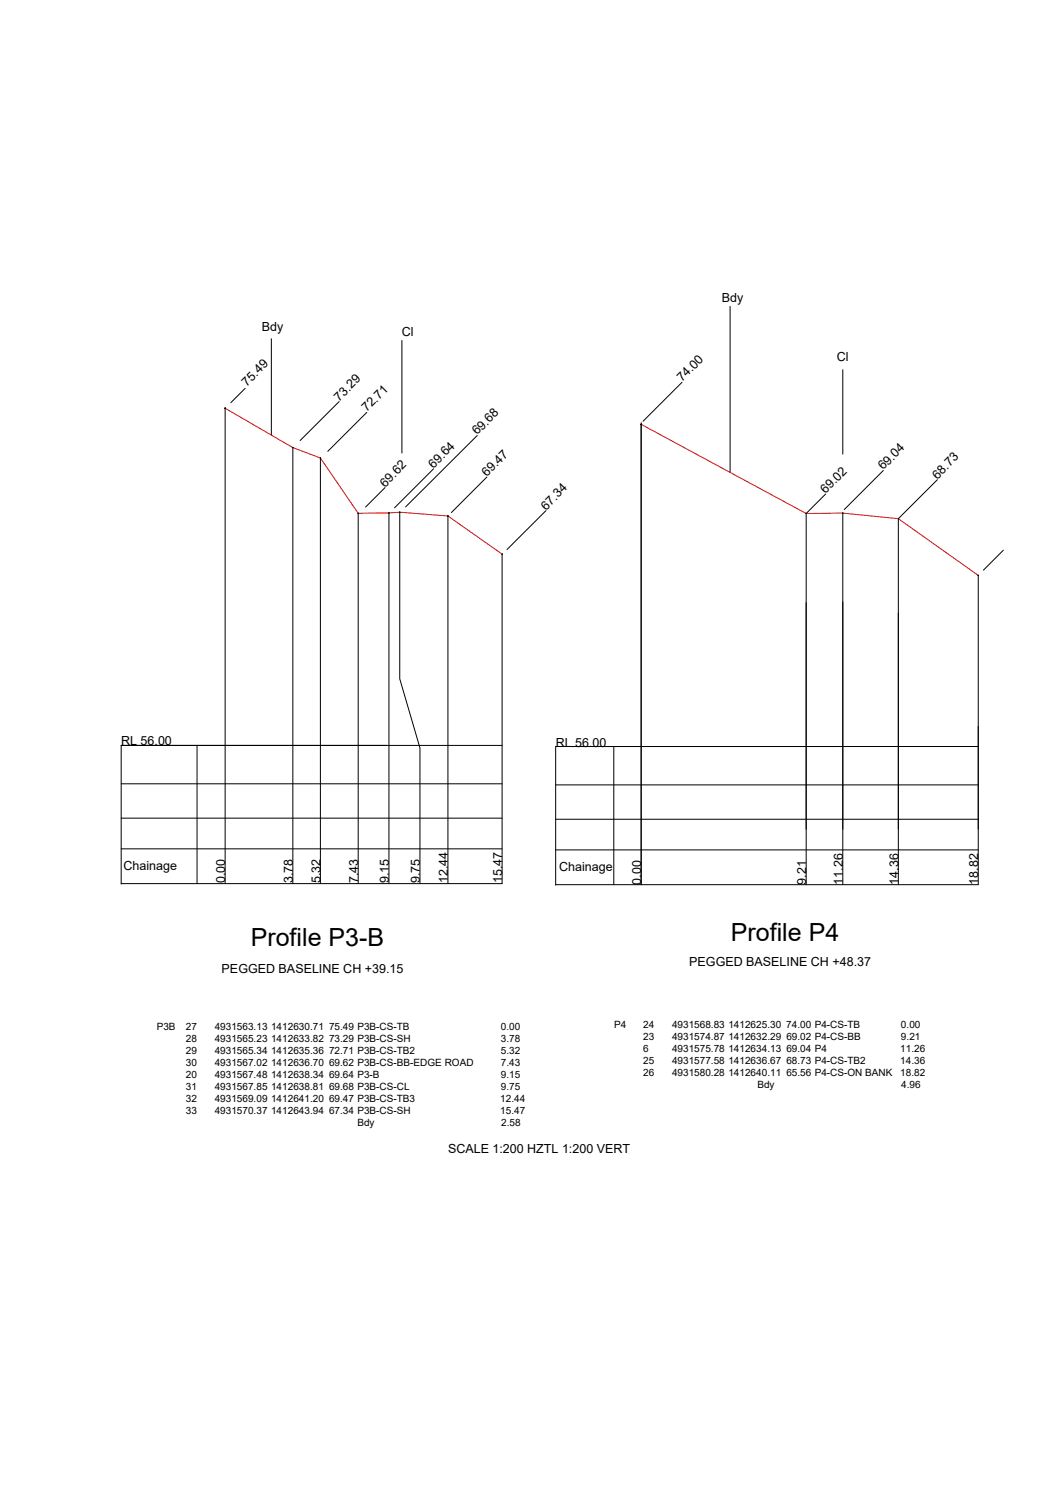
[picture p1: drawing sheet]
<svg xmlns="http://www.w3.org/2000/svg" width="297mm" height="420mm" viewBox="0 0 297 420" stroke-linecap="round" stroke-linejoin="round" font-family="sans-serif">
<!-- layer: 0 -->
<g fill="none" stroke="#000" stroke-width=".28">
<path d="M75.8 94.6v27M112.2 95.1v31.5M203.8 85.6v46.3M62.8 114l.1 .1M62.9 114v132.8M62.9 114l-.1 .1M68.4 108.5l-4 4M94.7 112.2l-10.9 10.9M102.4 115.2l-10.9 10.9M179 118.5v.1M179 118.5v128.6M179 118.1v.4"/>
<path d="M190.4 106.8l-10.9 10.9M235.3 103.3v23.6M81.7 125l.1 .1M81.8 125v121.8M89.4 127.9l.1 .1M89.4 127.9v118.9M89.5 127.9l-.1 .1M107.5 136.2l-5.4 5.5M121 131l-10.9 10.9M133.2 121.6l-20 20M135.9 133.2l-9.9 10M230.5 138l-5.4 5.5"/>
<path d="M246.6 131.4l-10.9 10.9M261.7 134l-10.9 10.9M100 143.4h.1M100 143.4v103.4M108.5 143.3h.1M108.6 143.3v103.5M108.6 143.3h-.1M111.6 143.1v46.5l5.6 19.3v37.9M111.6 143.1h.1M125 144.1l.1 .1M125 144.1v102.7M125.1 144.1l-.1 .1"/>
<path d="M140.1 154.8h.1M140.2 154.8v92h-106.4M152.4 142.6l-10.9 10.9M225 143.4l.1 .1M225.1 143.5v103.6M225.1 143.4l-.1 .1M235.3 143.3v.1M235.3 143.3v103.8M250.8 144.9v102.2M280.1 153.7l-5.6 5.6M273.1 160.7v.1M273.1 160.7v86.4h-118"/>
<path d="M33.8 219h106.4M55 208.2v38.6M140.2 208.2h-106.4v38.8M155.1 219.3h118M171.4 208.5v38.6M273.1 208.5h-118v38.8M33.8 237.1h106.4M33.8 228.6h106.4M155.1 237.4h118M155.1 228.9h118"/>
<circle cx="62.8" cy="114" r=".03"/>
<circle cx="179" cy="118.5" r=".03"/>
<circle cx="81.7" cy="125" r=".03"/>
<circle cx="89.4" cy="127.9" r=".03"/>
<circle cx="100" cy="143.4" r=".03"/>
<circle cx="108.6" cy="143.3" r=".03"/>
<circle cx="111.6" cy="143.1" r=".03"/>
<circle cx="125" cy="144.1" r=".03"/>
<circle cx="140.2" cy="154.8" r=".03"/>
<circle cx="225.1" cy="143.4" r=".03"/>
<circle cx="235.3" cy="143.3" r=".03"/>
<circle cx="250.8" cy="144.9" r=".03"/>
<circle cx="273.1" cy="160.7" r=".03"/>
</g>
<path d="M62.9 114l18.9 11 7.6 2.9 10.6 15.5 11.6-.3 13.4 1 15.2 10.7M179 118.5l46.1 25 10.2-.2 15.5 1.6 22.3 15.8" fill="none" stroke="#f00" stroke-width=".28"/>
<g font-size="7">
<text x="204" y="262.8">Profile P4</text>
<text x="70" y="264.2">Profile P3-B</text>
</g>
<g font-size="3.5">
<text x="201.5" y="84.3">Bdy</text>
<text x="73.1" y="92.5">Bdy</text>
<text x="112.2" y="93.8">Cl</text>
<text x="233.6" y="100.8">Cl</text>
<text x="190.4" y="106.8" transform="rotate(-45 190.4 106.8)">74.00</text>
<text x="68.9" y="108" transform="rotate(-45 68.9 108)">75.49</text>
<text x="94.7" y="112.2" transform="rotate(-45 94.7 112.2)">73.29</text>
<text x="102.4" y="115.2" transform="rotate(-45 102.4 115.2)">72.71</text>
<text x="133.2" y="121.6" transform="rotate(-45 133.2 121.6)">69.68</text>
<text x="121" y="131" transform="rotate(-45 121 131)">69.64</text>
<text x="246.6" y="131.4" transform="rotate(-45 246.6 131.4)">69.04</text>
<text x="107.5" y="136.2" transform="rotate(-45 107.5 136.2)">69.62</text>
<text x="135.9" y="133.2" transform="rotate(-45 135.9 133.2)">69.47</text>
<text x="230.5" y="138" transform="rotate(-45 230.5 138)">69.02</text>
<text x="261.7" y="134" transform="rotate(-45 261.7 134)">68.73</text>
<text x="152.4" y="142.6" transform="rotate(-45 152.4 142.6)">67.34</text>
<text x="33.8" y="208.2">RL 56.00</text>
<text x="155.1" y="208.5">RL 56.00</text>
<text x="34.5" y="243.2">Chainage</text>
<text x="156.1" y="243.4">Chainage</text>
<text x="62.9" y="246.7" transform="rotate(-90 62.9 246.7)">0.00</text>
<text x="81.8" y="246.7" transform="rotate(-90 81.8 246.7)">3.78</text>
<text x="89.4" y="246.7" transform="rotate(-90 89.4 246.7)">5.32</text>
<text x="100" y="246.7" transform="rotate(-90 100 246.7)">7.43</text>
<text x="108.6" y="246.7" transform="rotate(-90 108.6 246.7)">9.15</text>
<text x="117.2" y="246.7" transform="rotate(-90 117.2 246.7)">9.75</text>
<text x="125" y="246.7" transform="rotate(-90 125 246.7)">12.44</text>
<text x="140.2" y="246.7" transform="rotate(-90 140.2 246.7)">15.47</text>
<text x="179" y="247.1" transform="rotate(-90 179 247.1)">0.00</text>
<text x="225.1" y="247.1" transform="rotate(-90 225.1 247.1)">9.21</text>
<text x="235.3" y="247.1" transform="rotate(-90 235.3 247.1)">11.26</text>
<text x="250.8" y="247.1" transform="rotate(-90 250.8 247.1)">14.36</text>
<text x="273.1" y="247.1" transform="rotate(-90 273.1 247.1)">18.82</text>
<text x="192.4" y="269.9">PEGGED BASELINE CH +48.37</text>
<text x="61.9" y="271.9">PEGGED BASELINE CH +39.15</text>
<text x="125.1" y="322.1">SCALE 1:200 HZTL 1:200 VERT</text>
</g>
<g font-size="2.8">
<text x="43.8" y="287.7">P3B</text>
<text x="51.9" y="287.7">27</text>
<text x="59.9" y="287.7">4931563.13 1412630.71 75.49 P3B-CS-TB</text>
<text x="139.9" y="287.7">0.00</text>
<text x="171.4" y="287.2">P4</text>
<text x="179.6" y="287.2">24</text>
<text x="187.6" y="287.2">4931568.83 1412625.30 74.00 P4-CS-TB</text>
<text x="251.5" y="287.2">0.00</text>
<text x="51.9" y="291">28</text>
<text x="59.9" y="291">4931565.23 1412633.82 73.29 P3B-CS-SH</text>
<text x="139.9" y="291">3.78</text>
<text x="179.5" y="293.9">6</text>
<text x="179.6" y="290.6">23</text>
<text x="187.6" y="290.6">4931574.87 1412632.29 69.02 P4-CS-BB</text>
<text x="187.6" y="293.9">4931575.78 1412634.13 69.04 P4</text>
<text x="251.3" y="293.9">11.26</text>
<text x="251.5" y="290.6">9.21</text>
<text x="51.9" y="297.8">30</text>
<text x="51.9" y="294.4">29</text>
<text x="59.9" y="294.4">4931565.34 1412635.36 72.71 P3B-CS-TB2</text>
<text x="59.9" y="297.8">4931567.02 1412636.70 69.62 P3B-CS-BB-EDGE ROAD</text>
<text x="139.8" y="297.8">7.43</text>
<text x="139.9" y="294.4">5.32</text>
<text x="179.6" y="297.3">25</text>
<text x="187.6" y="297.3">4931577.58 1412636.67 68.73 P4-CS-TB2</text>
<text x="251.3" y="297.3">14.36</text>
<text x="51.9" y="304.5">31</text>
<text x="51.9" y="301.1">20</text>
<text x="59.9" y="301.1">4931567.48 1412638.34 69.64 P3-B</text>
<text x="59.9" y="304.5">4931567.85 1412638.81 69.68 P3B-CS-CL</text>
<text x="139.9" y="301.1">9.15</text>
<text x="139.9" y="304.5">9.75</text>
<text x="179.6" y="300.7">26</text>
<text x="187.6" y="300.7">4931580.28 1412640.11 65.56 P4-CS-ON BANK</text>
<text x="211.4" y="304">Bdy</text>
<text x="251.3" y="300.7">18.82</text>
<text x="251.6" y="304">4.96</text>
<text x="51.9" y="307.9">32</text>
<text x="51.9" y="311.2">33</text>
<text x="59.9" y="307.9">4931569.09 1412641.20 69.47 P3B-CS-TB3</text>
<text x="59.9" y="311.2">4931570.37 1412643.94 67.34 P3B-CS-SH</text>
<text x="139.7" y="307.9">12.44</text>
<text x="139.7" y="311.2">15.47</text>
<text x="99.8" y="314.6">Bdy</text>
<text x="139.9" y="314.6">2.58</text>
</g>
</svg>
